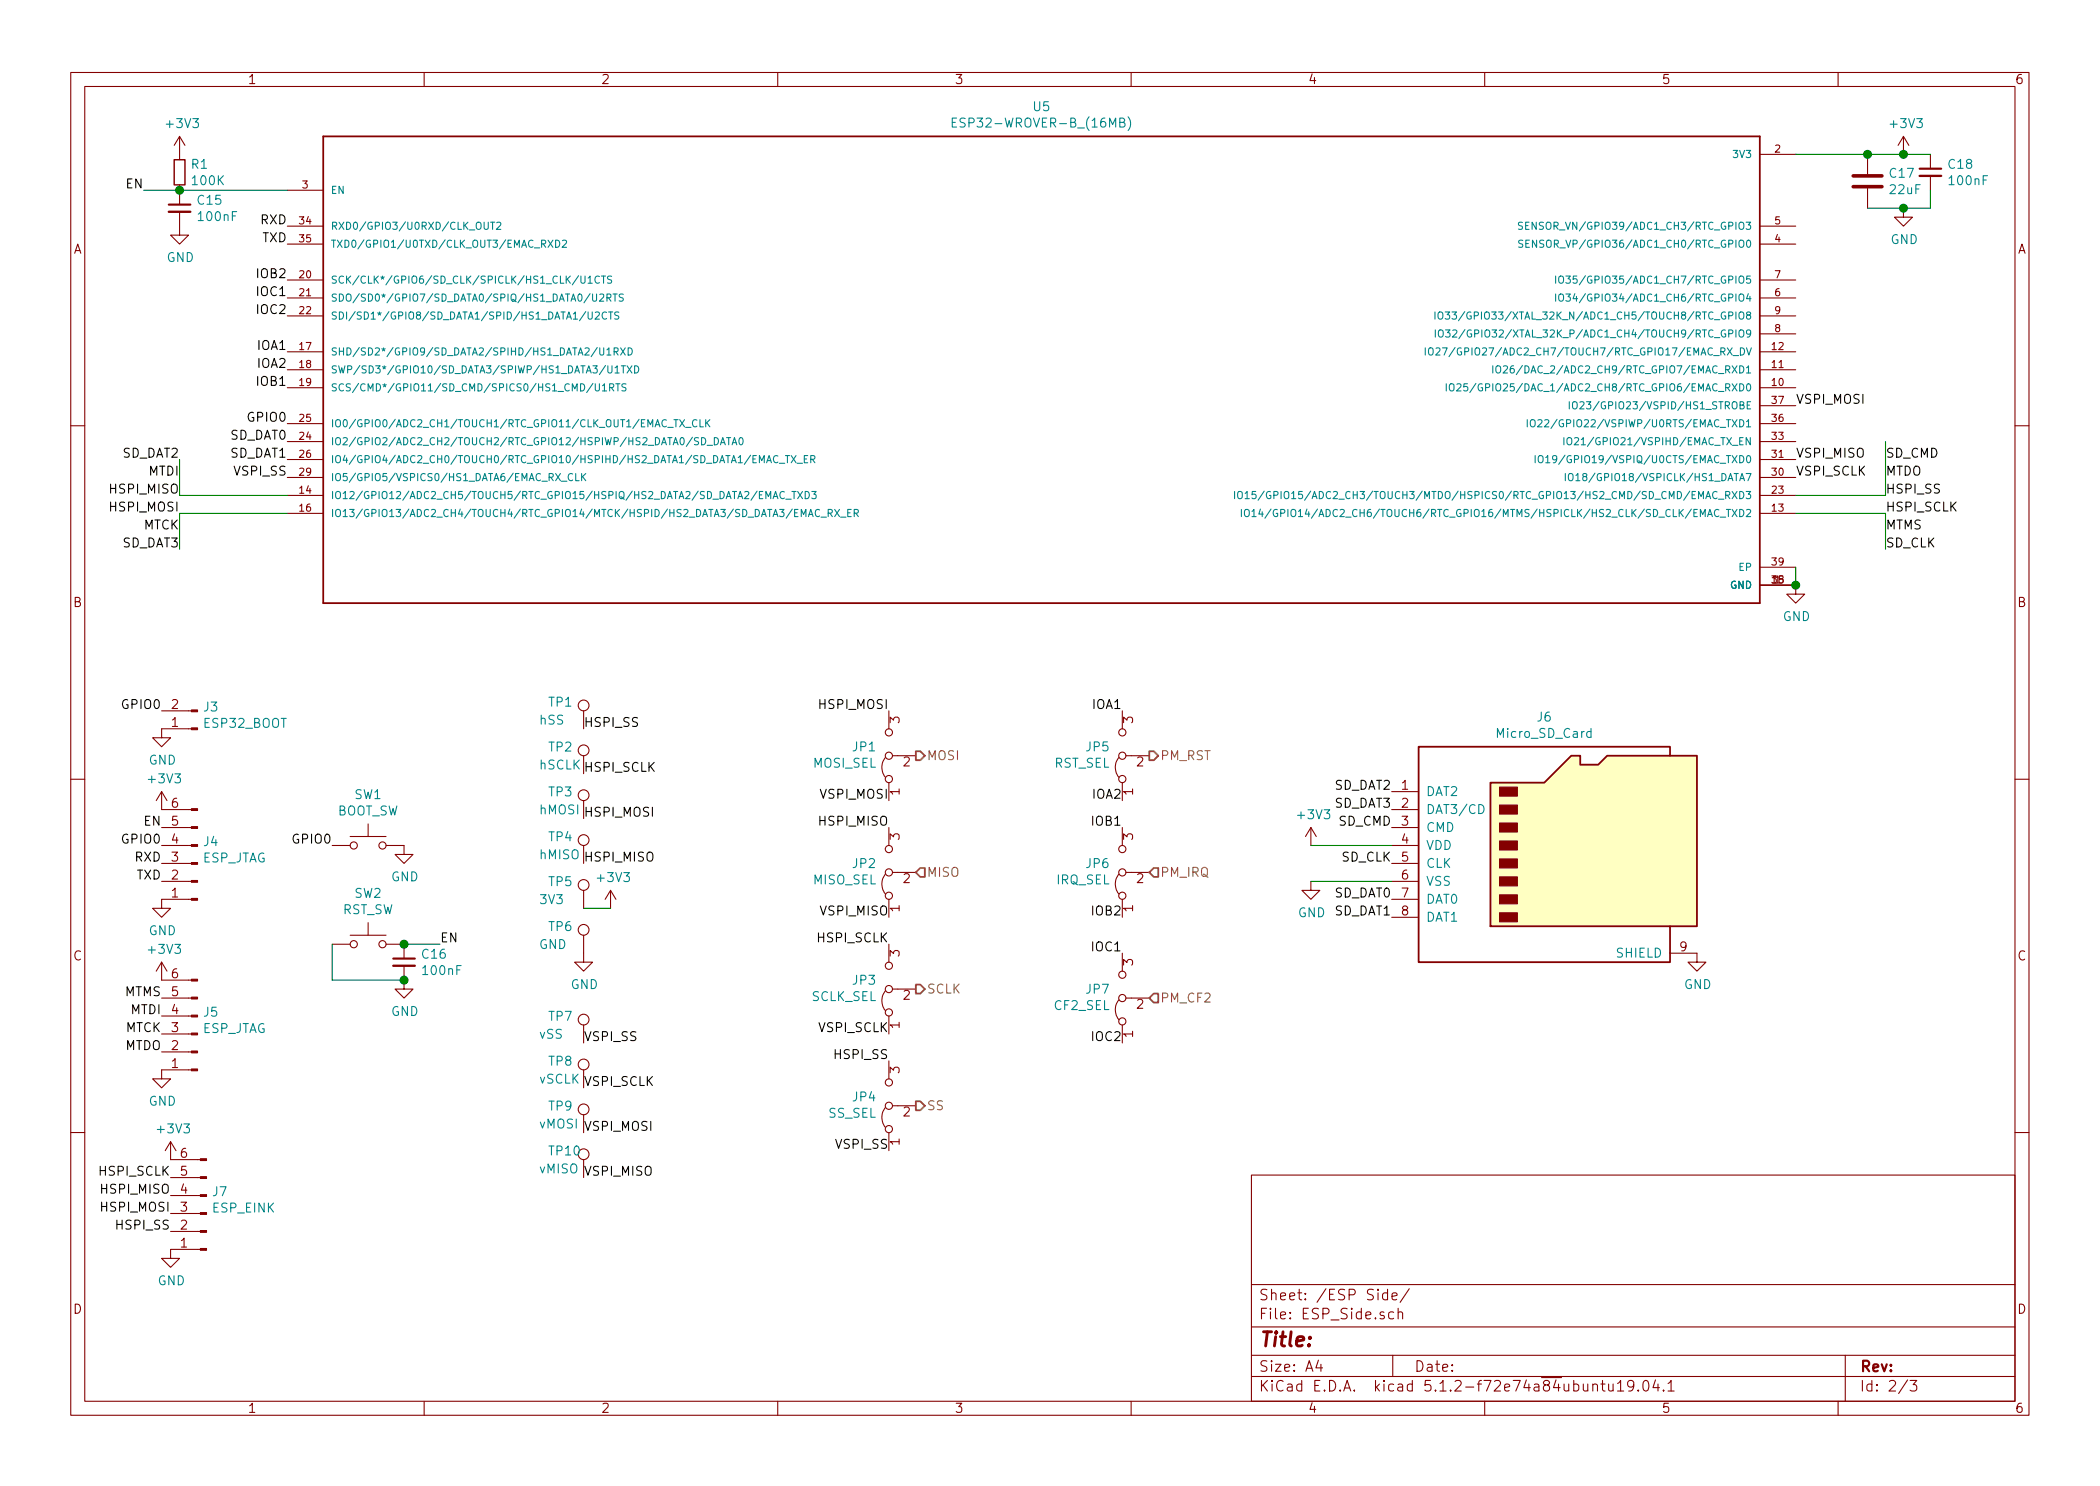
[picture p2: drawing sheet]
EESchema Schematic File Version 4
EELAYER 29 0
EELAYER END
$Descr A4 11693 8268
encoding utf-8
Sheet 2 3
Title ""
Date ""
Rev ""
Comp ""
Comment1 ""
Comment2 ""
Comment3 ""
Comment4 ""
$EndDescr
$Comp
L ESP32-WROVER-B__16MB_:ESP32-WROVER-B_(16MB) U5
U 1 1
P 5800 2050
F 0 "U5" H 5800 3517 50  0000 C CNN
F 1 "ESP32-WROVER-B_(16MB)" H 5800 3426 50  0000 C CNN
F 2 "ESP32-WROVER-B__16MB_:XCVR_ESP32-WROVER-B_(16MB)" H 5800 2050 50  0001 L BNN
F 3 "" H 5800 2050 50  0001 L BNN
F 4 "Unavailable" H 5800 2050 50  0001 L BNN "Field4"
F 5 "Espressif Systems" H 5800 2050 50  0001 L BNN "Field5"
F 6 "None" H 5800 2050 50  0001 L BNN "Field6"
F 7 "None" H 5800 2050 50  0001 L BNN "Field7"
F 8 "ESP32-WROVER-B _16MB_" H 5800 2050 50  0001 L BNN "Field8"
	1    5800 2050
	1    0    0    -1  
$EndComp
$Comp
L power:+3V3 #PWR034
U 1 1
P 10600 850
F 0 "#PWR034" H 10600 700 50  0001 C CNN
F 1 "+3V3" H 10615 1023 50  0000 C CNN
F 2 "" H 10600 850 50  0001 C CNN
F 3 "" H 10600 850 50  0001 C CNN
	1    10600 850 
	1    0    0    -1  
$EndComp
$Comp
L Device:C C17
U 1 1
P 10400 1000
F 0 "C17" H 10515 1046 50  0000 L CNN
F 1 "22uF" H 10515 955 50  0000 L CNN
F 2 "Capacitor_SMD:C_0603_1608Metric" H 10438 850 50  0001 C CNN
F 3 "~" H 10400 1000 50  0001 C CNN
	1    10400 1000
	1    0    0    -1  
$EndComp
$Comp
L Device:C_Small C18
U 1 1
P 10750 950
F 0 "C18" H 10842 996 50  0000 L CNN
F 1 "100nF" H 10842 905 50  0000 L CNN
F 2 "Capacitor_SMD:C_0603_1608Metric" H 10750 950 50  0001 C CNN
F 3 "~" H 10750 950 50  0001 C CNN
	1    10750 950 
	1    0    0    -1  
$EndComp
Wire Wire Line
	10000 850  10400 850 
Connection ~ 10400 850 
Wire Wire Line
	10400 850  10600 850 
Connection ~ 10600 850 
Wire Wire Line
	10600 850  10750 850 
Wire Wire Line
	10400 1150 10600 1150
Wire Wire Line
	10750 1150 10750 1050
$Comp
L power:GND #PWR035
U 1 1
P 10600 1150
F 0 "#PWR035" H 10600 900 50  0001 C CNN
F 1 "GND" H 10605 977 50  0000 C CNN
F 2 "" H 10600 1150 50  0001 C CNN
F 3 "" H 10600 1150 50  0001 C CNN
	1    10600 1150
	1    0    0    -1  
$EndComp
Connection ~ 10600 1150
Wire Wire Line
	10600 1150 10750 1150
$Comp
L power:+3V3 #PWR026
U 1 1
P 1000 850
F 0 "#PWR026" H 1000 700 50  0001 C CNN
F 1 "+3V3" H 1015 1023 50  0000 C CNN
F 2 "" H 1000 850 50  0001 C CNN
F 3 "" H 1000 850 50  0001 C CNN
	1    1000 850 
	1    0    0    -1  
$EndComp
$Comp
L Device:R_Small R1
U 1 1
P 1000 950
F 0 "R1" H 1059 996 50  0000 L CNN
F 1 "100K" H 1059 905 50  0000 L CNN
F 2 "Resistor_SMD:R_0603_1608Metric" H 1000 950 50  0001 C CNN
F 3 "~" H 1000 950 50  0001 C CNN
	1    1000 950 
	1    0    0    -1  
$EndComp
$Comp
L Device:C_Small C15
U 1 1
P 1000 1150
F 0 "C15" H 1092 1196 50  0000 L CNN
F 1 "100nF" H 1092 1105 50  0000 L CNN
F 2 "Capacitor_SMD:C_0603_1608Metric" H 1000 1150 50  0001 C CNN
F 3 "~" H 1000 1150 50  0001 C CNN
	1    1000 1150
	1    0    0    -1  
$EndComp
Wire Wire Line
	1000 1050 1600 1050
Connection ~ 1000 1050
$Comp
L power:GND #PWR027
U 1 1
P 1000 1250
F 0 "#PWR027" H 1000 1000 50  0001 C CNN
F 1 "GND" H 1005 1077 50  0000 C CNN
F 2 "" H 1000 1250 50  0001 C CNN
F 3 "" H 1000 1250 50  0001 C CNN
	1    1000 1250
	1    0    0    -1  
$EndComp
$Comp
L Connector:Conn_01x02_Male J3
U 1 1
P 1100 4050
F 0 "J3" H 1072 3932 50  0000 R CNN
F 1 "ESP32_BOOT" H 1072 4023 50  0000 R CNN
F 2 "Connector_PinHeader_2.54mm:PinHeader_1x02_P2.54mm_Vertical" H 1100 4050 50  0001 C CNN
F 3 "~" H 1100 4050 50  0001 C CNN
	1    1100 4050
	-1   0    0    1   
$EndComp
Text Label 1600 2350 2    50   ~ 0
GPIO0
Text Label 900  3950 2    50   ~ 0
GPIO0
$Comp
L power:GND #PWR021
U 1 1
P 900 4050
F 0 "#PWR021" H 900 3800 50  0001 C CNN
F 1 "GND" H 905 3877 50  0000 C CNN
F 2 "" H 900 4050 50  0001 C CNN
F 3 "" H 900 4050 50  0001 C CNN
	1    900  4050
	1    0    0    -1  
$EndComp
$Comp
L Switch:SW_Push SW1
U 1 1
P 2050 4700
F 0 "SW1" H 2050 4985 50  0000 C CNN
F 1 "BOOT_SW" H 2050 4894 50  0000 C CNN
F 2 "Button_Switch_THT:SW_PUSH_6mm" H 2050 4900 50  0001 C CNN
F 3 "~" H 2050 4900 50  0001 C CNN
	1    2050 4700
	1    0    0    -1  
$EndComp
Text Label 1850 4700 2    50   ~ 0
GPIO0
$Comp
L power:GND #PWR028
U 1 1
P 2250 4700
F 0 "#PWR028" H 2250 4450 50  0001 C CNN
F 1 "GND" H 2255 4527 50  0000 C CNN
F 2 "" H 2250 4700 50  0001 C CNN
F 3 "" H 2250 4700 50  0001 C CNN
	1    2250 4700
	1    0    0    -1  
$EndComp
Text Label 800  1050 2    50   ~ 0
EN
Wire Wire Line
	800  1050 1000 1050
Text Label 2450 5250 0    50   ~ 0
EN
$Comp
L Device:C_Small C16
U 1 1
P 2250 5350
F 0 "C16" H 2342 5396 50  0000 L CNN
F 1 "100nF" H 2342 5305 50  0000 L CNN
F 2 "Capacitor_SMD:C_0603_1608Metric" H 2250 5350 50  0001 C CNN
F 3 "~" H 2250 5350 50  0001 C CNN
	1    2250 5350
	1    0    0    -1  
$EndComp
$Comp
L Switch:SW_Push SW2
U 1 1
P 2050 5250
F 0 "SW2" H 2050 5535 50  0000 C CNN
F 1 "RST_SW" H 2050 5444 50  0000 C CNN
F 2 "Button_Switch_THT:SW_PUSH_6mm" H 2050 5450 50  0001 C CNN
F 3 "~" H 2050 5450 50  0001 C CNN
	1    2050 5250
	1    0    0    -1  
$EndComp
Wire Wire Line
	2250 5250 2450 5250
Connection ~ 2250 5250
$Comp
L power:GND #PWR029
U 1 1
P 2250 5450
F 0 "#PWR029" H 2250 5200 50  0001 C CNN
F 1 "GND" H 2255 5277 50  0000 C CNN
F 2 "" H 2250 5450 50  0001 C CNN
F 3 "" H 2250 5450 50  0001 C CNN
	1    2250 5450
	1    0    0    -1  
$EndComp
Wire Wire Line
	2250 5450 1850 5450
Wire Wire Line
	1850 5450 1850 5250
Connection ~ 2250 5450
Text Label 900  5850 2    50   ~ 0
MTDO
Text Label 900  5750 2    50   ~ 0
MTCK
Text Label 900  5650 2    50   ~ 0
MTDI
Text Label 900  5550 2    50   ~ 0
MTMS
Text Label 900  4900 2    50   ~ 0
TXD
Text Label 900  4800 2    50   ~ 0
RXD
$Comp
L power:GND #PWR033
U 1 1
P 10000 3250
F 0 "#PWR033" H 10000 3000 50  0001 C CNN
F 1 "GND" H 10005 3077 50  0000 C CNN
F 2 "" H 10000 3250 50  0001 C CNN
F 3 "" H 10000 3250 50  0001 C CNN
	1    10000 3250
	1    0    0    -1  
$EndComp
Wire Wire Line
	10000 3250 10000 3150
Connection ~ 10000 3250
Text Label 1600 1250 2    50   ~ 0
RXD
Text Label 1600 1350 2    50   ~ 0
TXD
Text Label 10500 2950 0    50   ~ 0
MTMS
Text Label 1000 2650 2    50   ~ 0
MTDI
Text Label 1000 2950 2    50   ~ 0
MTCK
Text Label 10500 2650 0    50   ~ 0
MTDO
Text Label 950  6650 2    50   ~ 0
HSPI_MISO
Text Label 1000 2850 2    50   ~ 0
HSPI_MOSI
Wire Wire Line
	1000 2850 1600 2850
Wire Wire Line
	1000 2750 1600 2750
Wire Wire Line
	10000 2850 10500 2850
Wire Wire Line
	10500 2750 10000 2750
Text Label 10500 2850 0    50   ~ 0
HSPI_SCLK
Text Label 10500 2750 0    50   ~ 0
HSPI_SS
Text Label 10000 2250 0    50   ~ 0
VSPI_MOSI
Text Label 10000 2550 0    50   ~ 0
VSPI_MISO
Text Label 10000 2650 0    50   ~ 0
VSPI_SCLK
Text Label 1600 2650 2    50   ~ 0
VSPI_SS
$Comp
L Jumper:Jumper_3_Bridged12 JP1
U 1 1
P 4950 4200
F 0 "JP1" V 4996 4267 50  0000 L CNN
F 1 "MOSI_SEL" V 4905 4267 50  0000 L CNN
F 2 "Jumper:SolderJumper-3_P1.3mm_Bridged12_RoundedPad1.0x1.5mm_NumberLabels" H 4950 4200 50  0001 C CNN
F 3 "~" H 4950 4200 50  0001 C CNN
	1    4950 4200
	0    -1   -1   0   
$EndComp
Text HLabel 5100 4200 2    50   Output ~ 0
MOSI
Text Label 4950 3950 2    50   ~ 0
HSPI_MOSI
Text Label 4950 4450 2    50   ~ 0
VSPI_MOSI
$Comp
L Jumper:Jumper_3_Bridged12 JP2
U 1 1
P 4950 4850
F 0 "JP2" V 4996 4917 50  0000 L CNN
F 1 "MISO_SEL" V 4905 4917 50  0000 L CNN
F 2 "Jumper:SolderJumper-3_P1.3mm_Bridged12_RoundedPad1.0x1.5mm_NumberLabels" H 4950 4850 50  0001 C CNN
F 3 "~" H 4950 4850 50  0001 C CNN
	1    4950 4850
	0    -1   -1   0   
$EndComp
Text HLabel 5100 4850 2    50   Input ~ 0
MISO
Text Label 4950 4600 2    50   ~ 0
HSPI_MISO
Text Label 4950 5100 2    50   ~ 0
VSPI_MISO
$Comp
L Jumper:Jumper_3_Bridged12 JP3
U 1 1
P 4950 5500
F 0 "JP3" V 4996 5567 50  0000 L CNN
F 1 "SCLK_SEL" V 4905 5567 50  0000 L CNN
F 2 "Jumper:SolderJumper-3_P1.3mm_Bridged12_RoundedPad1.0x1.5mm_NumberLabels" H 4950 5500 50  0001 C CNN
F 3 "~" H 4950 5500 50  0001 C CNN
	1    4950 5500
	0    -1   -1   0   
$EndComp
Text HLabel 5100 5500 2    50   Output ~ 0
SCLK
Text Label 4950 5250 2    50   ~ 0
HSPI_SCLK
Text Label 4950 5750 2    50   ~ 0
VSPI_SCLK
$Comp
L Jumper:Jumper_3_Bridged12 JP4
U 1 1
P 4950 6150
F 0 "JP4" V 4996 6217 50  0000 L CNN
F 1 "SS_SEL" V 4905 6217 50  0000 L CNN
F 2 "Jumper:SolderJumper-3_P1.3mm_Bridged12_RoundedPad1.0x1.5mm_NumberLabels" H 4950 6150 50  0001 C CNN
F 3 "~" H 4950 6150 50  0001 C CNN
	1    4950 6150
	0    -1   -1   0   
$EndComp
Text HLabel 5100 6150 2    50   Output ~ 0
SS
Text Label 4950 5900 2    50   ~ 0
HSPI_SS
Text Label 4950 6400 2    50   ~ 0
VSPI_SS
$Comp
L Connector:Conn_01x06_Male J5
U 1 1
P 1100 5750
F 0 "J5" H 1072 5632 50  0000 R CNN
F 1 "ESP_JTAG" H 1072 5723 50  0000 R CNN
F 2 "Connector_JST:JST_PH_B6B-PH-K_1x06_P2.00mm_Vertical" H 1100 5750 50  0001 C CNN
F 3 "~" H 1100 5750 50  0001 C CNN
	1    1100 5750
	-1   0    0    1   
$EndComp
$Comp
L power:GND #PWR025
U 1 1
P 900 5950
F 0 "#PWR025" H 900 5700 50  0001 C CNN
F 1 "GND" H 905 5777 50  0000 C CNN
F 2 "" H 900 5950 50  0001 C CNN
F 3 "" H 900 5950 50  0001 C CNN
	1    900  5950
	1    0    0    -1  
$EndComp
$Comp
L power:+3V3 #PWR024
U 1 1
P 900 5450
F 0 "#PWR024" H 900 5300 50  0001 C CNN
F 1 "+3V3" H 915 5623 50  0000 C CNN
F 2 "" H 900 5450 50  0001 C CNN
F 3 "" H 900 5450 50  0001 C CNN
	1    900  5450
	1    0    0    -1  
$EndComp
$Comp
L Jumper:Jumper_3_Bridged12 JP5
U 1 1
P 6250 4200
F 0 "JP5" V 6296 4267 50  0000 L CNN
F 1 "RST_SEL" V 6205 4267 50  0000 L CNN
F 2 "Jumper:SolderJumper-3_P1.3mm_Bridged12_RoundedPad1.0x1.5mm_NumberLabels" H 6250 4200 50  0001 C CNN
F 3 "~" H 6250 4200 50  0001 C CNN
	1    6250 4200
	0    -1   -1   0   
$EndComp
Text HLabel 6400 4200 2    50   Output ~ 0
PM_RST
$Comp
L Jumper:Jumper_3_Bridged12 JP6
U 1 1
P 6250 4850
F 0 "JP6" V 6296 4917 50  0000 L CNN
F 1 "IRQ_SEL" V 6205 4917 50  0000 L CNN
F 2 "Jumper:SolderJumper-3_P1.3mm_Bridged12_RoundedPad1.0x1.5mm_NumberLabels" H 6250 4850 50  0001 C CNN
F 3 "~" H 6250 4850 50  0001 C CNN
	1    6250 4850
	0    -1   -1   0   
$EndComp
Text HLabel 6400 4850 2    50   Input ~ 0
PM_IRQ
$Comp
L Jumper:Jumper_3_Bridged12 JP7
U 1 1
P 6250 5550
F 0 "JP7" V 6296 5617 50  0000 L CNN
F 1 "CF2_SEL" V 6205 5617 50  0000 L CNN
F 2 "Jumper:SolderJumper-3_P1.3mm_Bridged12_RoundedPad1.0x1.5mm_NumberLabels" H 6250 5550 50  0001 C CNN
F 3 "~" H 6250 5550 50  0001 C CNN
	1    6250 5550
	0    -1   -1   0   
$EndComp
Text HLabel 6400 5550 2    50   Input ~ 0
PM_CF2
Text Label 1600 1950 2    50   ~ 0
IOA1
Text Label 1600 2050 2    50   ~ 0
IOA2
Text Label 1600 2150 2    50   ~ 0
IOB1
Text Label 1600 1550 2    50   ~ 0
IOB2
Text Label 1600 1650 2    50   ~ 0
IOC1
Text Label 1600 1750 2    50   ~ 0
IOC2
Text Label 6250 3950 2    50   ~ 0
IOA1
Text Label 6250 4450 2    50   ~ 0
IOA2
Text Label 6250 4600 2    50   ~ 0
IOB1
Text Label 6250 5100 2    50   ~ 0
IOB2
Text Label 6250 5300 2    50   ~ 0
IOC1
Text Label 6250 5800 2    50   ~ 0
IOC2
$Comp
L Connector:Conn_01x06_Male J4
U 1 1
P 1100 4800
F 0 "J4" H 1072 4682 50  0000 R CNN
F 1 "ESP_JTAG" H 1072 4773 50  0000 R CNN
F 2 "Connector_JST:JST_PH_B6B-PH-K_1x06_P2.00mm_Vertical" H 1100 4800 50  0001 C CNN
F 3 "~" H 1100 4800 50  0001 C CNN
	1    1100 4800
	-1   0    0    1   
$EndComp
$Comp
L power:GND #PWR023
U 1 1
P 900 5000
F 0 "#PWR023" H 900 4750 50  0001 C CNN
F 1 "GND" H 905 4827 50  0000 C CNN
F 2 "" H 900 5000 50  0001 C CNN
F 3 "" H 900 5000 50  0001 C CNN
	1    900  5000
	1    0    0    -1  
$EndComp
$Comp
L power:+3V3 #PWR022
U 1 1
P 900 4500
F 0 "#PWR022" H 900 4350 50  0001 C CNN
F 1 "+3V3" H 915 4673 50  0000 C CNN
F 2 "" H 900 4500 50  0001 C CNN
F 3 "" H 900 4500 50  0001 C CNN
	1    900  4500
	1    0    0    -1  
$EndComp
Text Label 900  4600 2    50   ~ 0
EN
Text Label 900  4700 2    50   ~ 0
GPIO0
Text Label 10500 2550 0    50   ~ 0
SD_CMD
Text Label 10500 3050 0    50   ~ 0
SD_CLK
Wire Wire Line
	10500 2850 10500 3050
Text Label 1600 2450 2    50   ~ 0
SD_DAT0
Text Label 1600 2550 2    50   ~ 0
SD_DAT1
Text Label 1000 2550 2    50   ~ 0
SD_DAT2
Text Label 1000 3050 2    50   ~ 0
SD_DAT3
Wire Wire Line
	1000 2550 1000 2750
Wire Wire Line
	1000 2850 1000 3050
$Comp
L Connector:Micro_SD_Card J6
U 1 1
P 8650 4700
F 0 "J6" H 8600 5417 50  0000 C CNN
F 1 "Micro_SD_Card" H 8600 5326 50  0000 C CNN
F 2 "Connector_Card:microSD_HC_Hirose_DM3D-SF" H 9800 5000 50  0001 C CNN
F 3 "http://katalog.we-online.de/em/datasheet/693072010801.pdf" H 8650 4700 50  0001 C CNN
	1    8650 4700
	1    0    0    -1  
$EndComp
Text Label 7750 4500 2    50   ~ 0
SD_DAT3
Text Label 7750 4400 2    50   ~ 0
SD_DAT2
Text Label 7750 4600 2    50   ~ 0
SD_CMD
Text Label 7750 4800 2    50   ~ 0
SD_CLK
Text Label 7750 5000 2    50   ~ 0
SD_DAT0
Text Label 7750 5100 2    50   ~ 0
SD_DAT1
$Comp
L power:GND #PWR031
U 1 1
P 7300 4900
F 0 "#PWR031" H 7300 4650 50  0001 C CNN
F 1 "GND" H 7305 4727 50  0000 C CNN
F 2 "" H 7300 4900 50  0001 C CNN
F 3 "" H 7300 4900 50  0001 C CNN
	1    7300 4900
	1    0    0    -1  
$EndComp
$Comp
L power:+3V3 #PWR030
U 1 1
P 7300 4700
F 0 "#PWR030" H 7300 4550 50  0001 C CNN
F 1 "+3V3" H 7315 4873 50  0000 C CNN
F 2 "" H 7300 4700 50  0001 C CNN
F 3 "" H 7300 4700 50  0001 C CNN
	1    7300 4700
	1    0    0    -1  
$EndComp
Wire Wire Line
	7300 4700 7750 4700
Wire Wire Line
	7750 4900 7300 4900
$Comp
L power:GND #PWR032
U 1 1
P 9450 5300
F 0 "#PWR032" H 9450 5050 50  0001 C CNN
F 1 "GND" H 9455 5127 50  0000 C CNN
F 2 "" H 9450 5300 50  0001 C CNN
F 3 "" H 9450 5300 50  0001 C CNN
	1    9450 5300
	1    0    0    -1  
$EndComp
$Comp
L Connector:Conn_01x06_Male J7
U 1 1
P 1150 6750
F 0 "J7" H 1122 6632 50  0000 R CNN
F 1 "ESP_EINK" H 1122 6723 50  0000 R CNN
F 2 "Connector_JST:JST_PH_B6B-PH-K_1x06_P2.00mm_Vertical" H 1150 6750 50  0001 C CNN
F 3 "~" H 1150 6750 50  0001 C CNN
	1    1150 6750
	-1   0    0    1   
$EndComp
$Comp
L power:GND #PWR0117
U 1 1
P 950 6950
F 0 "#PWR0117" H 950 6700 50  0001 C CNN
F 1 "GND" H 955 6777 50  0000 C CNN
F 2 "" H 950 6950 50  0001 C CNN
F 3 "" H 950 6950 50  0001 C CNN
	1    950  6950
	1    0    0    -1  
$EndComp
$Comp
L power:+3V3 #PWR0118
U 1 1
P 950 6450
F 0 "#PWR0118" H 950 6300 50  0001 C CNN
F 1 "+3V3" H 965 6623 50  0000 C CNN
F 2 "" H 950 6450 50  0001 C CNN
F 3 "" H 950 6450 50  0001 C CNN
	1    950  6450
	1    0    0    -1  
$EndComp
Text Label 950  6750 2    50   ~ 0
HSPI_MOSI
Text Label 950  6550 2    50   ~ 0
HSPI_SCLK
Text Label 1000 2750 2    50   ~ 0
HSPI_MISO
Text Label 950  6850 2    50   ~ 0
HSPI_SS
$Comp
L Connector:TestPoint TP3
U 1 1
P 3250 4550
F 0 "TP3" H 3050 4700 50  0000 L CNN
F 1 "hMOSI" H 3000 4600 50  0000 L CNN
F 2 "Connector_Pin:Pin_D1.0mm_L10.0mm" H 3450 4550 50  0001 C CNN
F 3 "~" H 3450 4550 50  0001 C CNN
	1    3250 4550
	1    0    0    -1  
$EndComp
$Comp
L Connector:TestPoint TP4
U 1 1
P 3250 4800
F 0 "TP4" H 3050 4950 50  0000 L CNN
F 1 "hMISO" H 3000 4850 50  0000 L CNN
F 2 "Connector_Pin:Pin_D1.0mm_L10.0mm" H 3450 4800 50  0001 C CNN
F 3 "~" H 3450 4800 50  0001 C CNN
	1    3250 4800
	1    0    0    -1  
$EndComp
$Comp
L Connector:TestPoint TP2
U 1 1
P 3250 4300
F 0 "TP2" H 3050 4450 50  0000 L CNN
F 1 "hSCLK" H 3000 4350 50  0000 L CNN
F 2 "Connector_Pin:Pin_D1.0mm_L10.0mm" H 3450 4300 50  0001 C CNN
F 3 "~" H 3450 4300 50  0001 C CNN
	1    3250 4300
	1    0    0    -1  
$EndComp
$Comp
L Connector:TestPoint TP1
U 1 1
P 3250 4050
F 0 "TP1" H 3050 4200 50  0000 L CNN
F 1 "hSS" H 3000 4100 50  0000 L CNN
F 2 "Connector_Pin:Pin_D1.0mm_L10.0mm" H 3450 4050 50  0001 C CNN
F 3 "~" H 3450 4050 50  0001 C CNN
	1    3250 4050
	1    0    0    -1  
$EndComp
Wire Wire Line
	10500 2450 10500 2750
Text Label 3250 4050 0    50   ~ 0
HSPI_SS
Text Label 3250 4300 0    50   ~ 0
HSPI_SCLK
Text Label 3250 4800 0    50   ~ 0
HSPI_MISO
Text Label 3250 4550 0    50   ~ 0
HSPI_MOSI
$Comp
L Connector:TestPoint TP5
U 1 1
P 3250 5050
F 0 "TP5" H 3050 5200 50  0000 L CNN
F 1 "3V3" H 3000 5100 50  0000 L CNN
F 2 "Connector_Pin:Pin_D1.0mm_L10.0mm" H 3450 5050 50  0001 C CNN
F 3 "~" H 3450 5050 50  0001 C CNN
	1    3250 5050
	1    0    0    -1  
$EndComp
$Comp
L Connector:TestPoint TP6
U 1 1
P 3250 5300
F 0 "TP6" H 3050 5450 50  0000 L CNN
F 1 "GND" H 3000 5350 50  0000 L CNN
F 2 "Connector_Pin:Pin_D1.0mm_L10.0mm" H 3450 5300 50  0001 C CNN
F 3 "~" H 3450 5300 50  0001 C CNN
	1    3250 5300
	1    0    0    -1  
$EndComp
$Comp
L power:GND #PWR0119
U 1 1
P 3250 5300
F 0 "#PWR0119" H 3250 5050 50  0001 C CNN
F 1 "GND" H 3255 5127 50  0000 C CNN
F 2 "" H 3250 5300 50  0001 C CNN
F 3 "" H 3250 5300 50  0001 C CNN
	1    3250 5300
	1    0    0    -1  
$EndComp
$Comp
L power:+3V3 #PWR0120
U 1 1
P 3400 5050
F 0 "#PWR0120" H 3400 4900 50  0001 C CNN
F 1 "+3V3" H 3415 5223 50  0000 C CNN
F 2 "" H 3400 5050 50  0001 C CNN
F 3 "" H 3400 5050 50  0001 C CNN
	1    3400 5050
	1    0    0    -1  
$EndComp
Wire Wire Line
	3250 5050 3400 5050
$Comp
L Connector:TestPoint TP7
U 1 1
P 3250 5800
F 0 "TP7" H 3050 5950 50  0000 L CNN
F 1 "vSS" H 3000 5850 50  0000 L CNN
F 2 "Connector_Pin:Pin_D1.0mm_L10.0mm" H 3450 5800 50  0001 C CNN
F 3 "~" H 3450 5800 50  0001 C CNN
	1    3250 5800
	1    0    0    -1  
$EndComp
$Comp
L Connector:TestPoint TP8
U 1 1
P 3250 6050
F 0 "TP8" H 3050 6200 50  0000 L CNN
F 1 "vSCLK" H 3000 6100 50  0000 L CNN
F 2 "Connector_Pin:Pin_D1.0mm_L10.0mm" H 3450 6050 50  0001 C CNN
F 3 "~" H 3450 6050 50  0001 C CNN
	1    3250 6050
	1    0    0    -1  
$EndComp
$Comp
L Connector:TestPoint TP9
U 1 1
P 3250 6300
F 0 "TP9" H 3050 6450 50  0000 L CNN
F 1 "vMOSI" H 3000 6350 50  0000 L CNN
F 2 "Connector_Pin:Pin_D1.0mm_L10.0mm" H 3450 6300 50  0001 C CNN
F 3 "~" H 3450 6300 50  0001 C CNN
	1    3250 6300
	1    0    0    -1  
$EndComp
$Comp
L Connector:TestPoint TP10
U 1 1
P 3250 6550
F 0 "TP10" H 3050 6700 50  0000 L CNN
F 1 "vMISO" H 3000 6600 50  0000 L CNN
F 2 "Connector_Pin:Pin_D1.0mm_L10.0mm" H 3450 6550 50  0001 C CNN
F 3 "~" H 3450 6550 50  0001 C CNN
	1    3250 6550
	1    0    0    -1  
$EndComp
Text Label 3250 6300 0    50   ~ 0
VSPI_MOSI
Text Label 3250 6050 0    50   ~ 0
VSPI_SCLK
Text Label 3250 5800 0    50   ~ 0
VSPI_SS
Text Label 3250 6550 0    50   ~ 0
VSPI_MISO
$EndSCHEMATC
